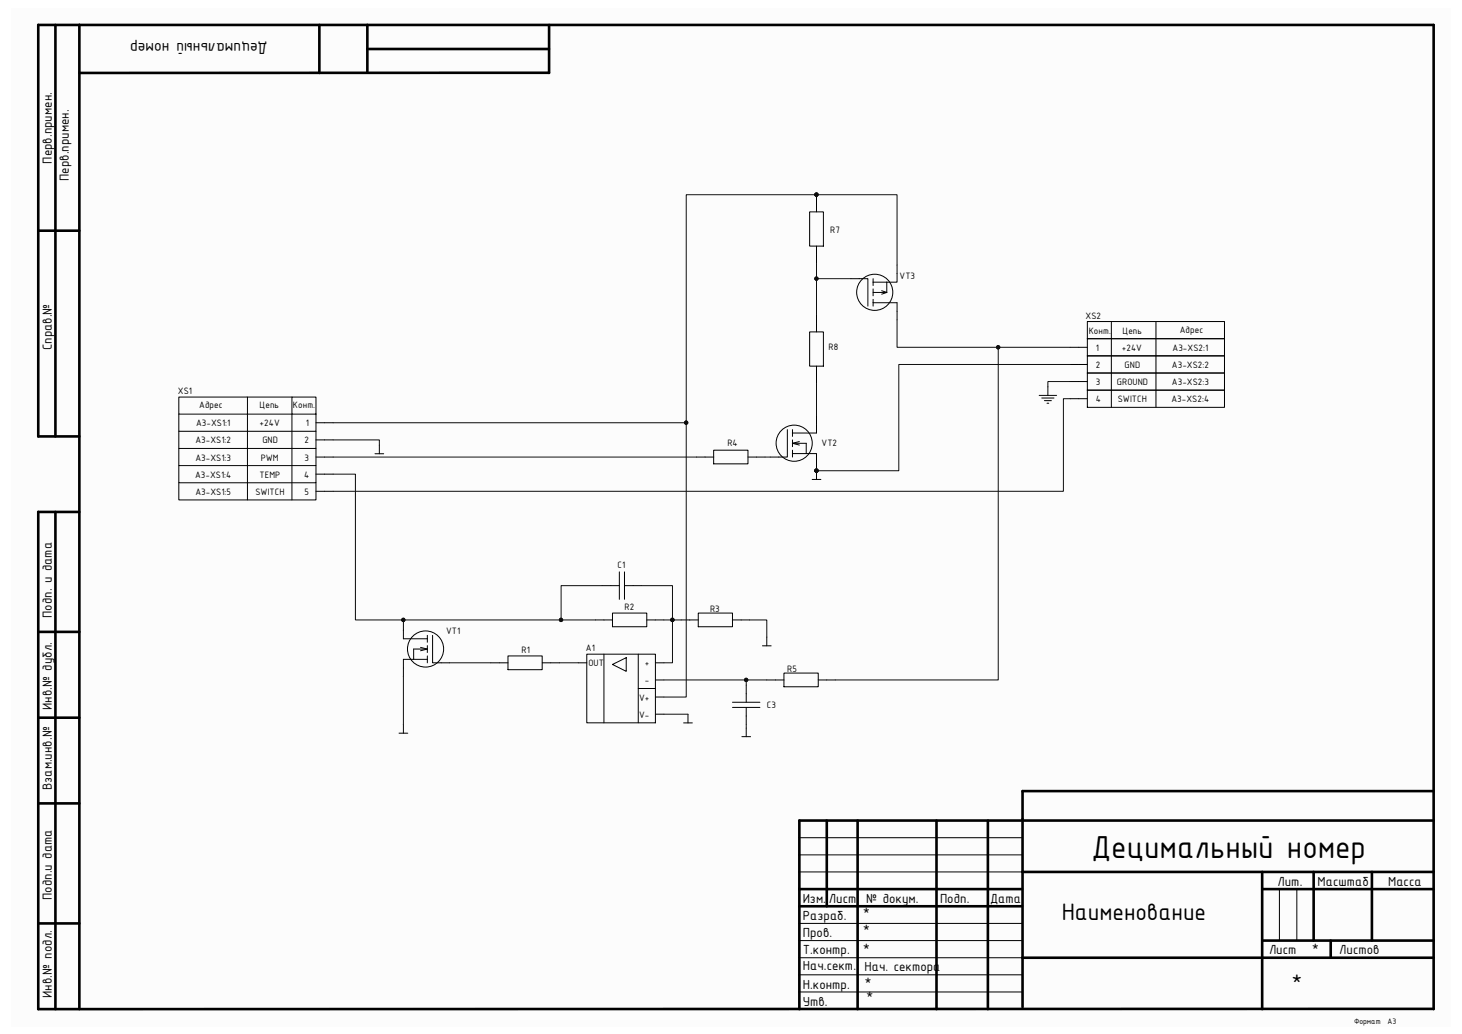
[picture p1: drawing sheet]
<svg xmlns="http://www.w3.org/2000/svg" width="297mm" height="210mm" viewBox="0 0 297 210" stroke-linecap="round" stroke-linejoin="round" font-family="sans-serif">
<path d="M2.2 1.6h292.5v206.8h-292.5z" fill="#fcfcfc"/>
<g fill="none" stroke="#000" stroke-width=".53">
<path d="M11.3 5.1v83.5M16.1 5.1v199.9M64.9 5.1v9.7M74.6 5.1v9.7M74.6 10h36.9M111.5 14.8h-95.4M111.5 5.1v9.7M7.8 46.9h8.3M16.1 88.6h-8.3v-83.5h283.5v199.9M11.3 104v101M16.1 104h-8.3v101l283.5-.1M7.8 128.3h8.3"/>
<path d="M7.8 145.8h8.3M7.8 163.2h8.3M168 166.7v17.4M174.2 166.7v38.3M190.3 166.7v38.3M200.7 166.7v38.3M207.7 177.1h83.6M256.4 177.1v27.9M266.9 177.1v13.9M278.7 177.1v13.9M291.2 160.7h-83.5v43.9M291.3 166.7h-128.9v38.3"/>
<path d="M7.8 187.6h8.3M162.4 184.1h45.3M162.4 180.6h45.3M207.7 194.5h83.6M256.4 180.6h34.9M256.4 191h34.9M270.3 191v3.5"/>
</g>
<g fill="none" stroke="#000" stroke-width=".2">
<path d="M165.9 39.5v3.5M164.5 43h2.8v7h-2.8zM165.9 50v3.5M172.8 56.6h3.5v5.6M177.4 56.6v1.4M177.4 58.7v1.4M177.4 59.4h2.8M177.4 57.3h2.8M179.1 59l1.1 .4M180.2 57.3v2.1M180.2 59.4l-1.1 .4M182.2 53.8v3.5h-2"/>
<path d="M164.5 67.4h2.8v7h-2.8zM165.9 63.9v3.5M165.9 74.4v3.5M177.4 60.8v1.4M177.4 61.5h4.8v3.5M212.9 78.5v1.8M217.4 70.5h3.5M217.4 74h3.5M217.4 77.5h3.5M220.9 65.3h27.9v3.5h-27.9zM220.9 68.8h27.9v3.5h-27.9zM220.9 72.3h27.9v3.5h-27.9z"/>
<path d="M220.9 75.8h27.9v3.4h-27.9zM220.9 79.2h27.9v3.5h-27.9zM225.8 65.3v17.4M234.8 65.3v17.4M36.3 84.1v3.5h27.9v-3.5M36.3 87.6v3.5h27.9v-3.5M36.3 91.1v3.5h27.9v-3.5M36.3 94.6v3.5h27.9v-3.5M36.3 98.1v3.4h27.9v-3.4M50.3 80.6h-14v3.5h14v17.4M59.3 80.6h4.9v3.5h-4.9zM59.3 80.6h-9v3.5h9v17.4"/>
<path d="M64.2 92.8h3.5M64.2 85.9h3.5M64.2 89.3h3.5M64.2 96.3h3.5M64.2 99.8h3.5M76.2 92.2h1.8M77.1 90.4v1.8M141.5 92.8h3.5M145 91.4h7v2.8h-7zM152 92.8h3.4M160 87.3v5.5h-3.5M161 87.3v1.3"/>
<path d="M161 89.3v1.4M161 91.4v1.4M161 90h2.8v2.1M161 92.1h2.8M161 90l1.4 .4M162.4 89.7l-1.4 .3M163.8 92.1h2.1v5.3M165 97.4h1.8M165.9 84.5v3.5h-4.9M211.1 80.3h3.6M211.6 80.8h2.5M212.2 81.4h1.4"/>
<path d="M212.7 81.9h.4M217.4 81h3.5M122.3 118.9h3.5M125.8 116.2v5.5M126.9 116.2v5.5M126.9 118.9h3.5M82 126.3v3.4h4.8M84 133.9h-2v3.5M84 133.9h2.8M85.4 131.5l1.4 .3M86.8 129.1v1.3M86.8 131.1v1.4"/>
<path d="M86.8 133.2v1.4M86.8 131.8h-2.8v2.1M86.8 131.8l-1.4 .4M87.9 129.1v5.5h3.4M99.7 134.6h3.5M103.2 133.2h7v2.8h-7zM110.2 134.6h3.4M117.5 134.6h1.7M119.2 132.9h13.9v13.9h-13.9zM121 125.9h3.4M122.7 132.9v13.9M124.4 135l2.8-1.4v2.8z"/>
<path d="M124.4 124.5h7v2.8h-7zM129.7 132.9v13.9M129.7 139.8h3.4M131.4 125.9h3.5M133.1 134.6h1.8M133.1 138.1h1.8M138.4 125.9h3.5M141.9 124.5h6.9v2.8h-6.9zM148.8 125.9h3.5M151.6 139.2v3.4M154.9 131.2h1.8M155.8 129.4v1.8"/>
<path d="M155.8 138.1h3.5M159.3 136.7h6.9v2.8h-6.9zM166.2 138.1h3.5M81.1 148.9h1.7M82 147.1v1.8M133.1 141.6h1.8M133.1 145.1h1.8M138.9 146.8h1.7M139.8 145.1v1.7M148.8 143.7h5.6M148.8 142.6h5.6M150.7 149.6h1.8"/>
<path d="M151.6 143.7v3.4M151.6 147.9v1.7M162.4 177.1h45.3M162.4 170.1h45.3M162.4 173.6h45.3M162.4 198h45.3M162.4 191h45.3M162.4 194.5h45.3M162.4 187.6h45.3M259.9 180.6v10.4M263.5 180.6v10.4M162.4 201.5h45.3"/>
<circle cx="177.7" cy="59.4" r="3.7"/>
<circle cx="161.3" cy="90" r="3.7"/>
<circle cx="86.5" cy="131.8" r="3.7"/>
</g>
<g fill="#0e0e0e" stroke="#0e0e0e" stroke-width=".2">
<circle cx="165.9" cy="95.6" r=".34"/>
<circle cx="165.9" cy="39.5" r=".34"/>
<circle cx="136.6" cy="125.9" r=".34"/>
<circle cx="114" cy="125.9" r=".34"/>
<circle cx="165.9" cy="56.6" r=".34"/>
<circle cx="81.9" cy="125.9" r=".34"/>
<circle cx="202.8" cy="70.5" r=".34"/>
<circle cx="139.4" cy="85.8" r=".34"/>
<circle cx="151.6" cy="138.1" r=".34"/>
</g>
<g fill="none" stroke="#0e0e0e" stroke-width=".2">
<path d="M165.9 53.5v3.1h6.9M165.9 56.6v7.3M182.2 53.8v-14.3h-42.8v102.1h-4.5M165.9 77.9v6.6M182.2 65v5.5h35.2M202.8 70.5v67.6h-33.1M217.4 77.5h-4.5v1M217.4 74h-34.8v21.6h-16.7M67.7 96.3h4.5v29.6h9.8M67.7 89.3h9.4v1.1M67.7 92.8h73.8M67.7 85.9h71.7"/>
<path d="M155.4 92.8h1.1M217.4 81h-1.4v18.8h-148.3M122.3 118.9h-8.3v7M130.4 118.9h6.2v15.7h-1.7M82 137.4v9.7M91.3 134.6h8.4M113.6 134.6h3.9M121 125.9h-39v.4M134.9 125.9h3.5M134.9 138.1h20.9M151.6 138.1v1.1M152.3 125.9h3.5v3.5"/>
<path d="M134.9 145.1h4.9M151.6 147.1v.8"/>
</g>
<text font-size="6.9" x="221.7" y="174.3">Децимальный номер</text>
<text font-size="5.2" x="215.7" y="186.9">Наименование</text>
<text font-size="4.3" x="262.3" y="201.1">*</text>
<text font-size="3.5" x="54.4" y="8.8" transform="rotate(-180 54.4 8.8)">Децимальный номер</text>
<g font-size="2.9">
<text x="10.5" y="33.3" transform="rotate(-90 10.5 33.3)">Перв.примен.</text>
<text x="14" y="36.7" transform="rotate(-90 14 36.7)">Перв.примен.</text>
<text x="10.5" y="71.2" transform="rotate(-90 10.5 71.2)">Справ.№</text>
<text x="10.5" y="125.5" transform="rotate(-90 10.5 125.5)">Подп. и дата</text>
<text x="10.5" y="144.2" transform="rotate(-90 10.5 144.2)">Инв.№ дубл.</text>
<text x="10.5" y="160.5" transform="rotate(-90 10.5 160.5)">Взам.инв.№</text>
<text x="259.5" y="179.9">Лит.</text>
<text x="267.7" y="179.9">Масштаб</text>
<text x="282" y="179.9">Масса</text>
<text x="10.5" y="182.8" transform="rotate(-90 10.5 182.8)">Подп.и дата</text>
<text x="163.1" y="183.3">Изм.</text>
<text x="168.4" y="183.3">Лист</text>
<text x="176" y="183.3">№ докум.</text>
<text x="191" y="183.3">Подп.</text>
<text x="201.1" y="183.3">Дата</text>
<text x="163.1" y="186.8">Разраб.</text>
<text x="163.1" y="190.3">Пров.</text>
<text x="175.3" y="186.5">*</text>
<text x="175.3" y="189.9">*</text>
<text x="163.1" y="193.8">Т.контр.</text>
<text x="163.1" y="196.9">Нач.сект.</text>
<text x="175.3" y="193.8">*</text>
<text x="175.6" y="197.3">Нач. сектора</text>
<text x="257.8" y="193.8">Лист</text>
<text x="266.5" y="193.8">*</text>
<text x="272.1" y="193.8">Листов</text>
<text x="10.5" y="202.7" transform="rotate(-90 10.5 202.7)">Инв.№ подл.</text>
<text x="163.1" y="200.8">Н.контр.</text>
<text x="175.6" y="200.7">*</text>
<text x="176" y="203.5">*</text>
<text x="163.1" y="204.3">Утв.</text>
</g>
<g font-size="2">
<text x="168.7" y="47.4">R7</text>
<text x="182.8" y="56.6">VT3</text>
<text x="220.6" y="64.8">XS2</text>
<text x="168.3" y="71.1">R8</text>
<text x="221.2" y="67.8">Конт.</text>
<text x="222.6" y="71.2">1</text>
<text x="227.9" y="71.2">+24V</text>
<text x="228.1" y="67.8">Цепь</text>
<text x="238.2" y="71.2">A3-XS2:1</text>
<text x="239.7" y="67.6">Адрес</text>
<text x="222.6" y="74.7">2</text>
<text x="228.5" y="74.7">GND</text>
<text x="238.1" y="74.7">A3-XS2:2</text>
<text x="36.2" y="79.9">XS1</text>
<text x="40.5" y="82.9">Адрес</text>
<text x="52.7" y="82.9">Цепь</text>
<text x="59.5" y="82.9">Конт.</text>
<text x="222.6" y="78.2">3</text>
<text x="222.6" y="81.7">4</text>
<text x="226.9" y="78.2">GROUND</text>
<text x="227.1" y="81.7">SWITCH</text>
<text x="238" y="81.7">A3-XS2:4</text>
<text x="238.1" y="78.2">A3-XS2:3</text>
<text x="39.8" y="86.6">A3-XS1:1</text>
<text x="52.7" y="86.6">+24V</text>
<text x="62.1" y="86.6">1</text>
<text x="39.7" y="93.6">A3-XS1:3</text>
<text x="39.7" y="90">A3-XS1:2</text>
<text x="53" y="93.6">PWM</text>
<text x="53.3" y="90">GND</text>
<text x="61.9" y="90">2</text>
<text x="61.9" y="93.6">3</text>
<text x="147.8" y="90.6">R4</text>
<text x="166.9" y="90.6">VT2</text>
<text x="39.6" y="97">A3-XS1:4</text>
<text x="39.7" y="100.5">A3-XS1:5</text>
<text x="51.9" y="100.5">SWITCH</text>
<text x="52.7" y="97">TEMP</text>
<text x="61.8" y="97">4</text>
<text x="61.9" y="100.5">5</text>
<text x="125.5" y="115.3">C1</text>
<text x="126.9" y="124">R2</text>
<text x="144.3" y="124.3">R3</text>
<text x="90.6" y="128.9">VT1</text>
<text x="106" y="132.7">R1</text>
<text x="119" y="132.2">A1</text>
<text x="119.5" y="135.3">OUT</text>
<text x="131" y="135.3">+</text>
<text x="159.9" y="136.5">R5</text>
<text x="129.8" y="142.3">V+</text>
<text x="131" y="138.8">-</text>
<text x="155.8" y="143.8">C3</text>
<text x="129.8" y="145.8">V-</text>
</g>
<g font-size="1.7">
<text x="275.1" y="208">Формат</text>
<text x="281.8" y="208">A3</text>
</g>
</svg>
